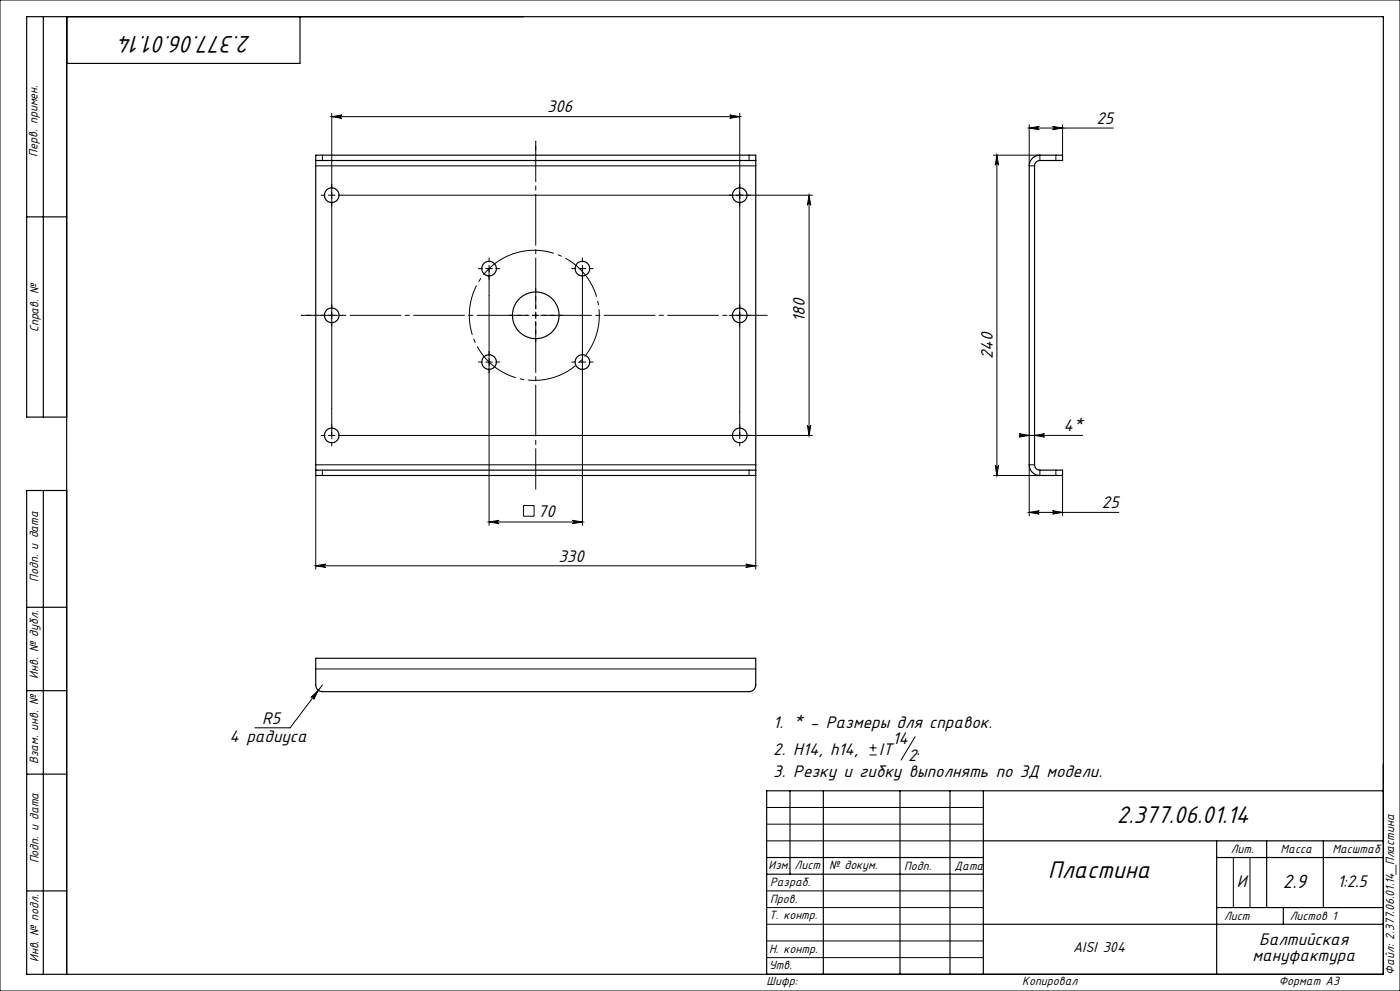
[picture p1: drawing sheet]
<svg xmlns="http://www.w3.org/2000/svg" width="420mm" height="297mm" viewBox="0 0 420 297" stroke-linecap="round" stroke-linejoin="round" font-family="sans-serif">
<g fill="none" stroke="#000" stroke-width=".3">
<path d="M0 0h420v297h-420zM99.5 35l3-.5a.5 .5 0 0 0-.5 .5 .5 .5 0 0 0 .5 .5zM99.5 34v97.5M99.5 35h122.4M218.9 34.5l3 .5-3 .5a.5 .5 0 0 0 .5-.5 .5 .5 0 0 0-.5-.5zM221.9 34v97.5M308.8 38.4l3-.5a.5 .5 0 0 0-.5 .5 .5 .5 0 0 0 .5 .5zM308.8 37.4v12.3h1.6M308.8 38.4h25.2M315.8 37.9l3 .5-3 .5a.5 .5 0 0 0 .4-.5 .5 .5 0 0 0-.4-.5zM318.8 37.4v9.1M94.7 49.7h132"/>
<path d="M96.7 46.5v1.6M98.5 58.5h2M102.7 58.5h141M224.7 46.5v1.6M242.7 58.5v72M242.7 58.5l.5 3a.5 .5 0 0 0-.5-.5 .5 .5 0 0 0-.5 .5zM298.1 46.5h13.9v1.6M299.1 46.5v96M299.1 46.5l.5 3a.5 .5 0 0 0-.5-.5 .5 .5 0 0 0-.5 .5zM316.8 46.5v1.6M146.7 79.5v77.9M174.7 79.5v77.9"/>
<path d="M98.5 94.5h2M145.7 80.5h2M159.7 94.5h2M160.7 93.5v2M173.7 80.5h2M220.9 94.5h2M145.7 108.5h2M173.7 108.5h2M94.7 139.3h132M98.5 130.5h2M102.7 130.5h141M242.2 127.5a.5 .5 0 0 0 .5 .5 .5 .5 0 0 0 .5-.5l-.5 3z"/>
<path d="M298.6 139.5a.5 .5 0 0 0 .5 .5 .5 .5 0 0 0 .5-.5l-.5 3zM305.8 130l3 .5-3 .5a.5 .5 0 0 0 .4-.5 .5 .5 0 0 0-.4-.5zM305.8 130.5h19M310.4 130.5l3-.5a.5 .5 0 0 0-.5 .5 .5 .5 0 0 0 .5 .5zM310.4 139.3h-1.6v15.3M94.7 142.5v28.1M96.7 140.9v1.6M146.7 156.4l3-.5a.5 .5 0 0 0-.5 .5 .5 .5 0 0 0 .5 .5zM146.7 156.4h28M157 151.5h3.2v3.2h-3.2zM171.7 155.9l3 .5-3 .5a.5 .5 0 0 0 .5-.5 .5 .5 0 0 0-.5-.5zM224.7 140.9v1.6"/>
<path d="M226.7 142.5v28.1M308.8 153.6l3-.5a.5 .5 0 0 0-.5 .5 .5 .5 0 0 0 .5 .5zM308.8 153.6h26.9M312 140.9v1.6h-13.9M315.8 153.1l3 .5-3 .5a.5 .5 0 0 0 .4-.5 .5 .5 0 0 0-.4-.5zM316.8 140.9v1.6M318.8 142.5v12.1M94.7 169.6l3-.5a.5 .5 0 0 0-.5 .5 .5 .5 0 0 0 .5 .5zM94.7 169.6h132M223.7 169.1l3 .5-3 .5a.5 .5 0 0 0 .5-.5 .5 .5 0 0 0-.5-.5zM93.3 209l2.2-2.1-1.4 2.7a.5 .5 0 0 0-.1-.7 .5 .5 0 0 0-.7 .1zM94.7 200.5h132"/>
<path d="M96.7 205.3l-9.7 12.8h-10.6M260.9 226.3h2.1M260.9 224.1h2.1M261.9 223.1v2.1M274.5 220.8l-4.2 7M230 242h65M230 247h65M230 252h65M370 257v15M375 257v15M230 277h65M230 272h65"/>
<path d="M230 267h65M230 287h65M230 282h65"/>
</g>
<path d="M154.6 75.9a19.5 19.5 0 0 0-7.9 32.6 19.5 19.5 0 0 0 32.4-8.8 19.5 19.5 0 0 0-23.3-24.2l-1.2 .4" fill="none" stroke="#000" stroke-width=".3" stroke-dasharray="15.2 1.3 1.3 1.3" stroke-dashoffset="3.5" stroke-linecap="butt"/>
<g fill="none" stroke="#000" stroke-width=".3" stroke-dasharray="15.2 1.3 1.3 1.3">
<path d="M97.5 58.5h-1.2M99.5 56.5v-1.2M101.5 58.5h1.2M219.9 58.5h-1.2M221.9 56.5v-1.2M223.9 58.5h1.2M99.5 60.5v1.2M146.7 78.5v-1.2M174.7 78.5v-1.2M221.9 60.5v1.2M97.5 94.5h-1.2M99.5 96.5v1.2"/>
<path d="M99.5 92.5v-1.2M101.5 94.5h1.2M144.7 80.5h-1.2M146.7 82.5v1.2M148.7 80.5h1.2M172.7 80.5h-1.2M174.7 82.5v1.2M176.7 80.5h1.2M219.9 94.5h-1.2M221.9 96.5v1.2M221.9 92.5v-1.2M223.9 94.5h1.2"/>
<path d="M144.7 108.5h-1.2M146.7 110.5v1.2M146.7 106.5v-1.2M148.7 108.5h1.2M172.7 108.5h-1.2M174.7 110.5v1.2M174.7 106.5v-1.2M176.7 108.5h1.2M97.5 130.5h-1.2M99.5 132.5v1.2M99.5 128.5v-1.2M101.5 130.5h1.2"/>
<path d="M219.9 130.5h-1.2M221.9 132.5v1.2M221.9 128.5v-1.2M223.9 130.5h1.2"/>
</g>
<path d="M158.7 94.5h-6M160.7 96.5v6M160.7 92.5v-6M162.7 94.5h6" fill="none" stroke="#000" stroke-width=".3" stroke-dasharray="15.2 1.3 1.3 1.3" stroke-dashoffset="14.1"/>
<path d="M94.7 94.5h-4.3" fill="none" stroke="#000" stroke-width=".3" stroke-dasharray="15.2 1.3 1.3 1.3" stroke-dashoffset="15"/>
<path d="M90.4 94.5h139.8" fill="none" stroke="#000" stroke-width=".3" stroke-dasharray="15.2 1.3 1.3 1.3" stroke-dashoffset="4.4"/>
<path d="M160.7 46.5v-4.2" fill="none" stroke="#000" stroke-width=".3" stroke-dasharray="15.2 1.3 1.3 1.3" stroke-dashoffset="15.1"/>
<path d="M160.7 42.3v104.3" fill="none" stroke="#000" stroke-width=".3" stroke-dasharray="15.2 1.3 1.3 1.3" stroke-dashoffset="3.1"/>
<g fill="none" stroke="#000" stroke-width=".35">
<path d="M13 5v120M20 5v287M90 5v14h-70M94.7 48.1h132M94.7 48.1v-1.6h132v1.6M94.7 48.1v92.8M226.7 48.1v92.8M309.7 47.4a3.2 3.2 0 0 1 2.3-.9h6.8v1.6h-6.8a1.6 1.6 0 0 0-1.6 1.6v89.6a1.6 1.6 0 0 0 1.6 1.6h6.8v1.6h-6.8a3.2 3.2 0 0 1-3.2-3.2v-89.6a3.2 3.2 0 0 1 .9-2.3zM8 65h12M20 125h-12v-120h407v287h-407v-145h12M13 147v145M94.7 140.9h132"/>
<path d="M94.7 140.9v1.6h132v-1.6M8 182h12M94.7 197.3h132v8a2 2 0 0 1-2 2h-128a2 2 0 0 1-2-2zM8 207h12M8 232h12M237 237v25M247 237v55M270 237v55M285 237v55M295 237v55M415 237h-185v55M230 257h65"/>
<path d="M295 252h120M365 252v40M365 257h50M380 252v20M397 252v20M8 267h12M230 262h65M295 277h120M365 272h50M385 272v5"/>
<circle cx="99.5" cy="58.5" r="2.2"/>
<circle cx="221.9" cy="58.5" r="2.2"/>
<circle cx="99.5" cy="94.5" r="2.2"/>
<circle cx="146.7" cy="80.5" r="2.2"/>
<circle cx="160.7" cy="94.5" r="7"/>
<circle cx="174.7" cy="80.5" r="2.2"/>
<circle cx="221.9" cy="94.5" r="2.2"/>
<circle cx="146.7" cy="108.5" r="2.2"/>
<circle cx="174.7" cy="108.5" r="2.2"/>
<circle cx="99.5" cy="130.5" r="2.2"/>
<circle cx="221.9" cy="130.5" r="2.2"/>
</g>
<g fill="#000">
<path d="M93.3 209l2.2-2.1-1.4 2.7a.5 .5 0 0 0-.1-.7 .5 .5 0 0 0-.7 .1z"/>
<path d="M99.5 35l3-.5a.5 .5 0 0 0-.5 .5 .5 .5 0 0 0 .5 .5zM218.9 34.5l3 .5-3 .5a.5 .5 0 0 0 .5-.5 .5 .5 0 0 0-.5-.5z"/>
<path d="M308.8 38.4l3-.5a.5 .5 0 0 0-.5 .5 .5 .5 0 0 0 .5 .5zM315.8 37.9l3 .5-3 .5a.5 .5 0 0 0 .4-.5 .5 .5 0 0 0-.4-.5zM308.8 153.6l3-.5a.5 .5 0 0 0-.5 .5 .5 .5 0 0 0 .5 .5zM315.8 153.1l3 .5-3 .5a.5 .5 0 0 0 .4-.5 .5 .5 0 0 0-.4-.5z"/>
<path d="M299.1 46.5l.5 3a.5 .5 0 0 0-.5-.5 .5 .5 0 0 0-.5 .5zM298.6 139.5a.5 .5 0 0 0 .5 .5 .5 .5 0 0 0 .5-.5l-.5 3z"/>
<path d="M242.7 58.5l.5 3a.5 .5 0 0 0-.5-.5 .5 .5 0 0 0-.5 .5zM242.2 127.5a.5 .5 0 0 0 .5 .5 .5 .5 0 0 0 .5-.5l-.5 3z"/>
<path d="M305.8 130l3 .5-3 .5a.5 .5 0 0 0 .4-.5 .5 .5 0 0 0-.4-.5zM310.4 130.5l3-.5a.5 .5 0 0 0-.5 .5 .5 .5 0 0 0 .5 .5z"/>
<path d="M146.7 156.4l3-.5a.5 .5 0 0 0-.5 .5 .5 .5 0 0 0 .5 .5zM171.7 155.9l3 .5-3 .5a.5 .5 0 0 0 .5-.5 .5 .5 0 0 0-.5-.5z"/>
<path d="M94.7 169.6l3-.5a.5 .5 0 0 0-.5 .5 .5 .5 0 0 0 .5 .5zM223.7 169.1l3 .5-3 .5a.5 .5 0 0 0 .5-.5 .5 .5 0 0 0-.5-.5z"/>
</g>
<g font-size="8">
<text x="75.3" y="10.7" transform="rotate(-180 75.3 10.7)">2.377.06.01.14</text>
<text x="335.1" y="246.6">2.377.06.01.14</text>
<text x="314.4" y="263.1">Пластина</text>
</g>
<text font-size="6.4" x="384.9" y="266">2.9</text>
<g font-size="5.6">
<text x="164.1" y="33.7">306</text>
<text x="328.9" y="37.1">25</text>
<text x="241.5" y="96.4" transform="rotate(-90 241.5 96.4)">180</text>
<text x="297.8" y="107.6" transform="rotate(-90 297.8 107.6)">240</text>
<text x="319" y="129.2">4*</text>
<text x="161.4" y="154.8">70</text>
<text x="330.6" y="152.3">25</text>
<text x="167.5" y="168.3">330</text>
<text x="78.6" y="216.9">R5</text>
<text x="232" y="218.1">1. * - Размеры для справок.</text>
<text x="68.9" y="222.5">4 радиуса</text>
<text x="232" y="226.2">2. Н14, h14,</text>
<text x="263.7" y="226.2">IT</text>
<text x="267.7" y="223">14</text>
<text x="272.4" y="227.9">2</text>
<text x="275" y="226.2">.</text>
<text x="232" y="232.8">3. Резку и гибку выполнять по 3Д модели.</text>
<text x="371.1" y="265.7">И</text>
<text x="401.2" y="265.8">1:2.5</text>
<text x="377.7" y="283.2">Балтийская</text>
<text x="375.7" y="288.1">мануфактура</text>
</g>
<text font-size="4.8" x="321.9" y="285.4">AISI 304</text>
<g font-size="4">
<text x="11.3" y="46.9" transform="rotate(-90 11.3 46.9)">Перв. примен.</text>
<text x="11.5" y="99.6" transform="rotate(-90 11.5 99.6)">Справ. №</text>
<text x="11.4" y="174.4" transform="rotate(-90 11.4 174.4)">Подп. и дата</text>
<text x="11.5" y="203.4" transform="rotate(-90 11.5 203.4)">Инв. № дубл.</text>
<text x="11.5" y="229" transform="rotate(-90 11.5 229)">Взам. инв. №</text>
<text x="369.2" y="255.6">Лит.</text>
<text x="384.2" y="255.6">Масса</text>
<text x="399.7" y="255.6">Масштаб</text>
<text x="11.5" y="258.8" transform="rotate(-90 11.5 258.8)">Подп. и дата</text>
<text x="230.6" y="260.5">Изм.</text>
<text x="238.4" y="260.5">Лист</text>
<text x="248.7" y="260.5">№ докум.</text>
<text x="271.3" y="260.6">Подп.</text>
<text x="286.4" y="260.6">Дата</text>
<text x="231" y="265.6">Разраб.</text>
<text x="230.7" y="275.4">Т. контр.</text>
<text x="231" y="270.8">Пров.</text>
<text x="367.2" y="275.6">Лист</text>
<text x="386.9" y="275.6">Листов 1</text>
<text x="230.7" y="285.6">Н. контр.</text>
<text x="11.5" y="288.4" transform="rotate(-90 11.5 288.4)">Инв. № подл.</text>
<text x="230.7" y="290.4">Утв.</text>
<text x="418.3" y="292.1" transform="rotate(-90 418.3 292.1)">Файл: 2.377.06.01.14_Пластина</text>
<text x="230" y="295.3">Шифр:</text>
<text x="306.7" y="295.3">Копировал</text>
<text x="383.6" y="295.1">Формат A3</text>
</g>
</svg>
